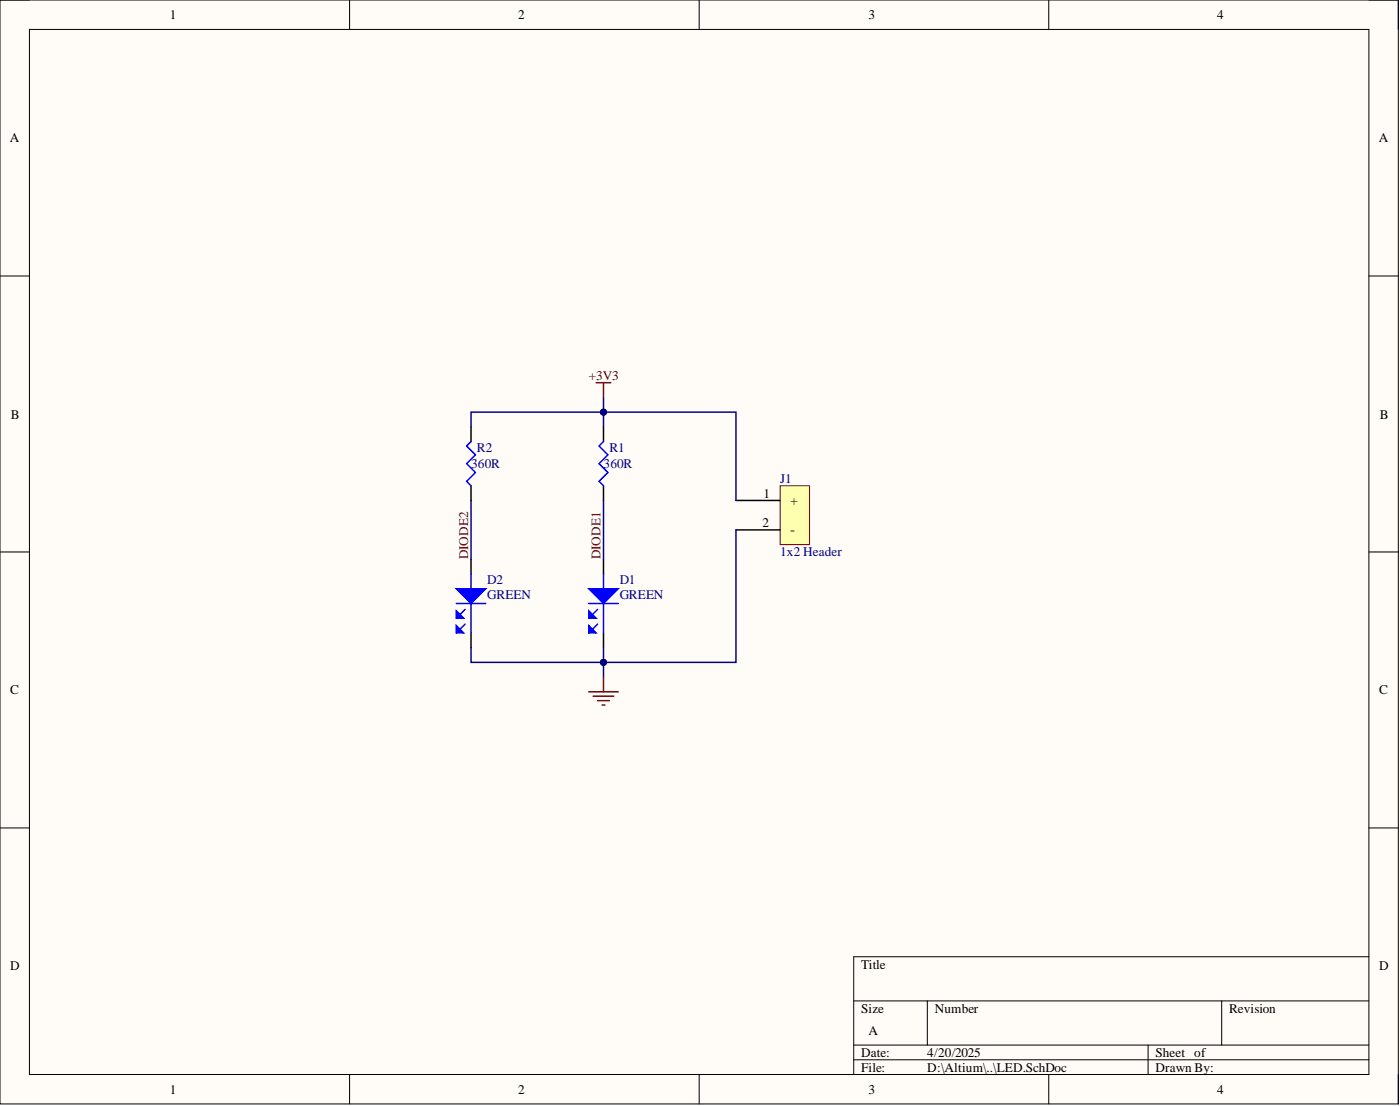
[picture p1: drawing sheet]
<svg xmlns="http://www.w3.org/2000/svg" width="241mm" height="190mm" viewBox="0 0 241 190" stroke-linecap="round" stroke-linejoin="round" font-family="sans-serif">
<path d="M0 0h241v190.1h-241z" fill-rule="evenodd" fill="#fffcf8"/>
<path d="M0 0h241v190.1h-241z" fill="none" stroke="#000" stroke-width=".17"/>
<path d="M5.1 5.1h230.8v180h-230.8z" fill-rule="evenodd" fill="#fffcf8"/>
<g fill="none" stroke="#000" stroke-width=".17">
<path d="M0 0h5.1M5.1 5.1h230.8v180h-230.8zM60.3 0v5.1M120.5 0v5.1M180.8 0v5.1M235.9 0h5.1v5.1M0 47.5h5.1M235.9 47.5h5.1M0 95.1h5.1M235.9 95.1h5.1M0 142.6h5.1M235.9 142.6h5.1"/>
<path d="M147.1 172.4h88.8M159.8 172.4v7.6M210.6 172.4v7.6M235.9 164.8h-88.8v20.3M60.3 185.1v5M120.5 185.1v5M147.1 180h88.8M147.1 182.5h88.8M180.8 185.1v5M197.9 180v5.1M241 185.1v5"/>
</g>
<path d="M134.5 83.7h5v10.1h-5z" fill-rule="evenodd" fill="#ffffb0"/>
<path d="M134.5 83.7h5v10.1h-5z" fill="none" stroke="#800000" stroke-width=".17"/>
<path d="M104 96.3v2.6M126.8 86.2h7.7M126.8 91.3h7.7M104 109v2.6" fill="none" stroke="#000" stroke-width=".25"/>
<path d="M104 98.9v2.5M101.5 103.9h5.1M103 105l-1.5 1.5M104 103.9v5.1" fill="none" stroke="#00f" stroke-width=".25"/>
<path d="M101.5 101.4h5.1l-2.6 2.5z" fill="#00f"/>
<path d="M101.5 101.4h5.1l-2.6 2.5z" fill="none" stroke="#00f" stroke-width=".25"/>
<path d="M101.5 105.2l1.2 1.3h-1.2z" fill="#00f"/>
<path d="M101.5 105.2l1.2 1.3h-1.2zM103 107.5l-1.5 1.5" fill="none" stroke="#00f" stroke-width=".25"/>
<path d="M101.5 107.8l1.2 1.2h-1.2z" fill="#00f"/>
<path d="M104 76.1l-.7 .7 1.5 1.5-1.5 1.6 1.5 1.5-1.5 1.5 .7 .8M101.5 107.8l1.2 1.2h-1.2z" fill="none" stroke="#00f" stroke-width=".25"/>
<path d="M104 73.5v2.6M104 83.7v2.5" fill="none" stroke="#000" stroke-width=".25"/>
<path d="M104 73.5v-2.5h22.8v15.2" fill="none" stroke="#000080" stroke-width=".25"/>
<circle cx="104" cy="71" r=".51" fill="#000080"/>
<circle cx="104" cy="71" r=".51" fill="none" stroke="#000080" stroke-width=".17"/>
<path d="M104 86.2v10.1M126.8 91.3v22.8h-22.8v-2.5" fill="none" stroke="#000080" stroke-width=".25"/>
<circle cx="104" cy="114.1" r=".51" fill="#000080"/>
<circle cx="104" cy="114.1" r=".51" fill="none" stroke="#000080" stroke-width=".17"/>
<path d="M104 114.1v2.5" fill="none" stroke="#000080" stroke-width=".25"/>
<circle cx="104" cy="114.1" r=".51" fill="#000080"/>
<circle cx="104" cy="114.1" r=".51" fill="none" stroke="#000080" stroke-width=".17"/>
<path d="M104 68.5v2.5" fill="none" stroke="#000080" stroke-width=".25"/>
<circle cx="104" cy="71" r=".51" fill="#000080"/>
<circle cx="104" cy="71" r=".51" fill="none" stroke="#000080" stroke-width=".17"/>
<path d="M102.7 65.9h2.6M104 65.9v2.6M101.5 119.2h5.1M102.2 119.9h3.6M104 116.6v2.6M103 120.7h2M103.8 121.4h.5" fill="none" stroke="#800000" stroke-width=".25"/>
<path d="M81.2 73.5v2.6M81.2 83.7v2.5M81.2 96.3v2.6M81.2 109v2.6" fill="none" stroke="#000" stroke-width=".25"/>
<path d="M81.2 76.1l-.8 .7 1.5 1.5-1.5 1.6 1.5 1.5-1.5 1.5 .8 .8M81.2 98.9v2.5M78.6 103.9h5.1M80.2 105l-1.6 1.5M81.2 103.9v5.1" fill="none" stroke="#00f" stroke-width=".25"/>
<path d="M81.2 86.2v10.1" fill="none" stroke="#000080" stroke-width=".25"/>
<path d="M78.6 101.4h5.1l-2.5 2.5z" fill="#00f"/>
<path d="M78.6 101.4h5.1l-2.5 2.5z" fill="none" stroke="#00f" stroke-width=".25"/>
<path d="M78.6 105.2l1.3 1.3h-1.3z" fill="#00f"/>
<path d="M78.6 105.2l1.3 1.3h-1.3zM80.2 107.5l-1.6 1.5" fill="none" stroke="#00f" stroke-width=".25"/>
<path d="M78.6 107.8l1.3 1.2h-1.3z" fill="#00f"/>
<path d="M78.6 107.8l1.3 1.2h-1.3z" fill="none" stroke="#00f" stroke-width=".25"/>
<path d="M104 71h-22.8v2.5" fill="none" stroke="#000080" stroke-width=".25"/>
<circle cx="104" cy="71" r=".51" fill="#000080"/>
<circle cx="104" cy="71" r=".51" fill="none" stroke="#000080" stroke-width=".17"/>
<path d="M81.2 111.6v2.5h22.8" fill="none" stroke="#000080" stroke-width=".25"/>
<circle cx="104" cy="114.1" r=".51" fill="#000080"/>
<circle cx="104" cy="114.1" r=".51" fill="none" stroke="#000080" stroke-width=".17"/>
<g font-size="2.3">
<text x="29.3" y="3.3">1</text>
<text x="89.3" y="3.3">2</text>
<text x="149.7" y="3.3">3</text>
<text x="209.8" y="3.3">4</text>
<text x="1.7" y="24.5">A</text>
<text x="237.6" y="24.5">A</text>
<text x="1.9" y="72.1">B</text>
<text x="237.8" y="72.1">B</text>
<text x="131.6" y="85.7">1</text>
<text x="136.2" y="87">+</text>
<text x="131.4" y="90.8">2</text>
<text x="136.2" y="92">-</text>
<text x="1.8" y="119.6">C</text>
<text x="237.7" y="119.6">C</text>
<text x="1.8" y="167.2">D</text>
<text x="148.4" y="166.8">Title</text>
<text x="237.7" y="167.2">D</text>
<text x="148.4" y="174.4">Size</text>
<text x="149.7" y="178.2">A</text>
<text x="161.1" y="174.4">Number</text>
<text x="211.8" y="174.4">Revision</text>
<text x="148.4" y="182">Date:</text>
<text x="148.4" y="184.6">File:</text>
<text x="159.8" y="182">4/20/2025</text>
<text x="159.8" y="184.6">D:\Altium\..\LED.SchDoc</text>
<text x="199.2" y="182">Sheet of</text>
<text x="199.2" y="184.6">Drawn By:</text>
<text x="29.3" y="188.4">1</text>
<text x="89.3" y="188.4">2</text>
<text x="149.7" y="188.4">3</text>
<text x="209.8" y="188.4">4</text>
</g>
<g font-size="2.3" fill="#800000">
<text x="101.5" y="65.4">+3V3</text>
<text x="80.7" y="96.3" transform="rotate(-90 80.7 96.3)">DIODE2</text>
<text x="103.5" y="96.3" transform="rotate(-90 103.5 96.3)">DIODE1</text>
</g>
<g font-size="2.3" fill="#000080">
<text x="82.2" y="77.8">R2</text>
<text x="105" y="77.8">R1</text>
<text x="81.2" y="80.6">360R</text>
<text x="104" y="80.6">360R</text>
<text x="134.5" y="83.2">J1</text>
<text x="134.5" y="95.8">1x2 Header</text>
<text x="84" y="100.7">D2</text>
<text x="106.8" y="100.7">D1</text>
<text x="84" y="103.2">GREEN</text>
<text x="106.8" y="103.2">GREEN</text>
</g>
</svg>
